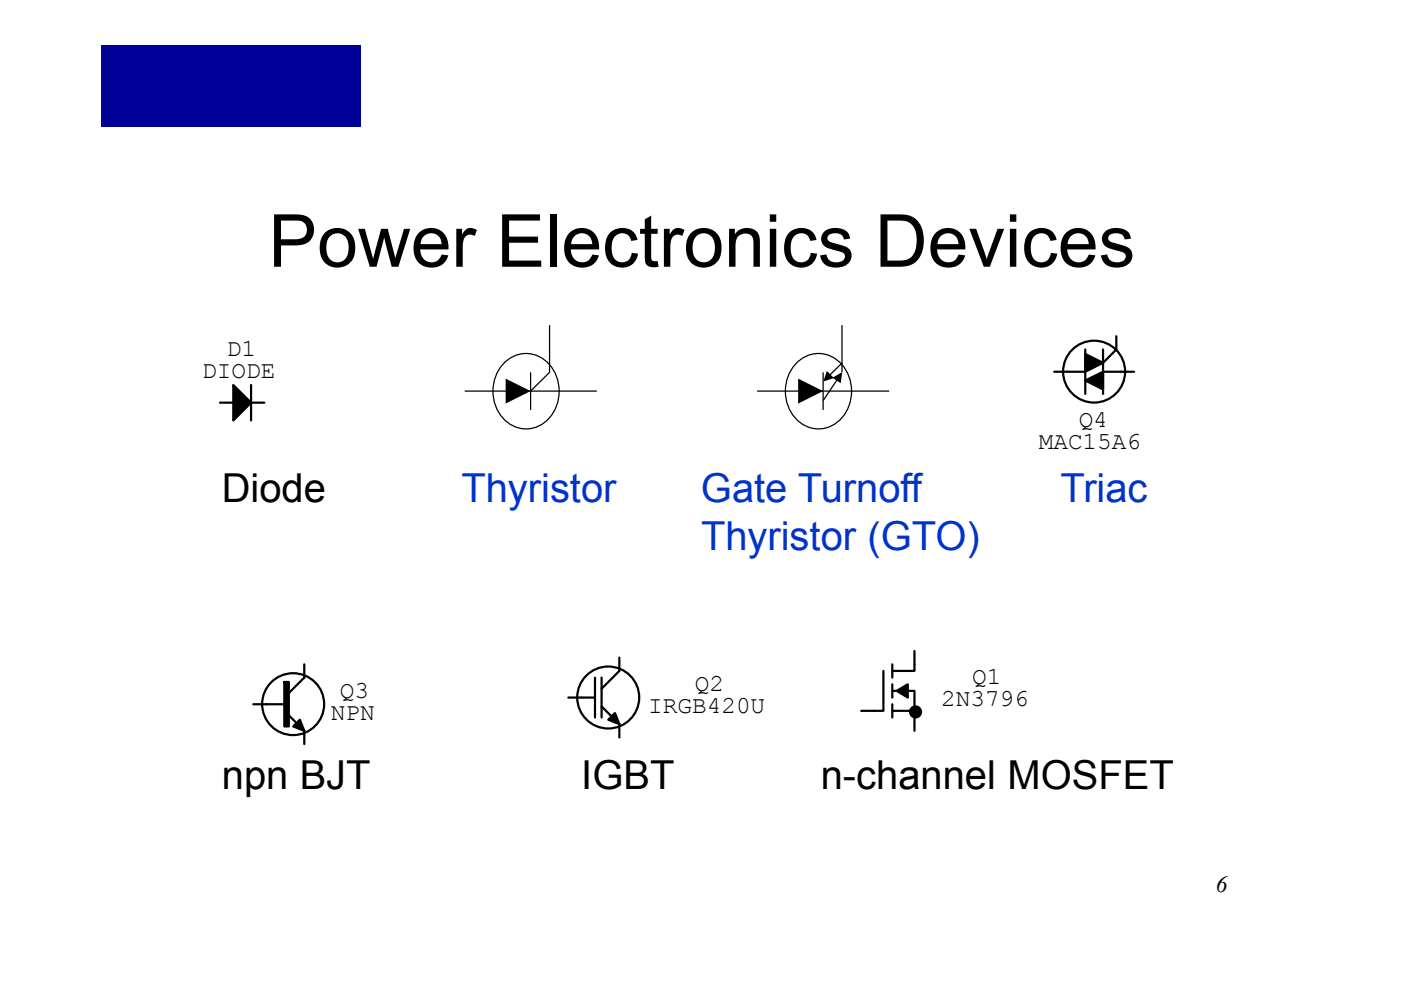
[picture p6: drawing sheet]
<svg xmlns="http://www.w3.org/2000/svg" width="297mm" height="210mm" viewBox="0 0 297 210" stroke-linecap="round" stroke-linejoin="round" font-family="sans-serif">
<path d="M21.5 9.7h55v17.2h-55z" fill="#009"/>
<path d="M46.6 85.4h2.9M53.2 85.4h2.8M53.2 81.7v7.5" fill="none" stroke="#000" stroke-width=".47"/>
<path d="M49.5 81.7l3.7 3.7-3.7 3.8z" fill-rule="evenodd" fill="#000" stroke="#000" stroke-width=".47"/>
<circle cx="232" cy="78.8" r="6.6" fill="#fff" stroke="#000" stroke-width=".47"/>
<path d="M230.1 74.1v9.4M230.1 78.8h-6.6M233.9 74.1v9.4M233.9 78.8h6.5M236.7 71.3v2.8l-2.8 2.9" fill="none" stroke="#000" stroke-width=".47"/>
<g fill="#000" stroke="#000" stroke-width=".47">
<path d="M230.1 75.1l3.8 1.9-3.8 1.8z" fill-rule="evenodd"/>
<path d="M230.1 80.7l3.8-1.9v3.8z" fill-rule="evenodd"/>
</g>
<circle cx="62.2" cy="149.4" r="6.6" fill="#fff" stroke="#000" stroke-width=".47"/>
<path d="M53.7 149.4h6.6M61.2 151.7l3.3 3.3v2.8M64.5 140.9v2.8l-3.3 3.3" fill="none" stroke="#000" stroke-width=".47"/>
<g fill="#000" stroke="#000" stroke-width=".47">
<path d="M60.3 144.7h.9v9.4h-.9z" fill-rule="evenodd"/>
<path d="M62.2 154.1l1.4-1.4 .9 2.3z" fill-rule="evenodd"/>
</g>
<circle cx="129" cy="147.9" r="6.6" fill="#fff" stroke="#000" stroke-width=".47"/>
<path d="M131.3 139.5v2.8l-3.8 3.8M193.9 138.1v4.2h-4.7M120.5 148h5.7M126.2 143.7v8.5M127.5 143.7v8.5M127.5 149.8l3.8 3.8v2.8M187.3 142.3v8.5h-4.7M189.2 146.5h4.7v8.5M189.2 140.9v2.8M189.2 145.1v2.9M189.2 149.4v2.8M189.2 150.8h4.7" fill="none" stroke="#000" stroke-width=".47"/>
<g fill="#000" stroke="#000" stroke-width=".47">
<path d="M129 152.7l1.4-1.5 .9 2.4z" fill-rule="evenodd"/>
<path d="M190.1 146.5l2.4-1.4v2.9z" fill-rule="evenodd"/>
<circle cx="194.1" cy="151" r="1.17"/>
</g>
<path d="M106.9 76.9a6.5 6.5 0 0 1 10.5 1.7 8.4 8.4 0 0 1-3.8 12 6.9 6.9 0 0 1-8.8-5.3 8.7 8.7 0 0 1 2.1-8.4zM112.5 79v8M116.5 69v10l-4 4M168.9 76.9a6.6 6.6 0 0 1 11 2.7 8.3 8.3 0 0 1-4.3 11 6.9 6.9 0 0 1-8.8-5.3 8.7 8.7 0 0 1 2.1-8.4zM174.5 79v8M178.5 69v10M98.5 83h28M160.5 83h28" fill="none" stroke="#000" stroke-width=".26"/>
<g fill="#000">
<path d="M107.2 80.3l5.3 2.7-5.3 2.6zM169.2 80.3l5.3 2.7-5.3 2.6z"/>
<path d="M175.7 79.6l.2 .2 2.8-2.8-.2-.1zM175.3 78.7l-.7 2.2 2.2-.7z"/>
<path d="M177.5 80.3l-3.1 4.6 .3 .1 3-4.5zM176.5 80.1l1.8 1.2 .3-2.4z"/>
</g>
<text font-size="15.5" x="56.9" y="56.6">Power Electronics Devices</text>
<g font-size="8.5">
<text x="47" y="106.5">Diode</text>
<text x="47" y="167.4">npn BJT</text>
<text x="123.2" y="167.4">IGBT</text>
<text x="174" y="167.4">n-channel MOSFET</text>
</g>
<g font-size="8.5" fill="#03c">
<text x="97.8" y="106.5">Thyristor</text>
<text x="148.6" y="106.5">Gate Turnoff</text>
<text x="224.8" y="106.5">Triac</text>
<text x="148.6" y="116.6">Thyristor (GTO)</text>
</g>
<g font-size="5.2">
<text x="48.1" y="75.5">D1</text>
<text x="42.9" y="80.2">DIODE</text>
<text x="220.2" y="95.3">MAC15A6</text>
<text x="228.7" y="90.6">Q4</text>
<text x="72" y="148">Q3</text>
<text x="147.3" y="146.5">Q2</text>
<text x="199.5" y="149.8">2N3796</text>
<text x="206.1" y="145.1">Q1</text>
<text x="70.2" y="152.7">NPN</text>
<text x="137.4" y="151.2">IRGB420U</text>
</g>
<text font-size="4.9" x="257.8" y="189.2">6</text>
</svg>
